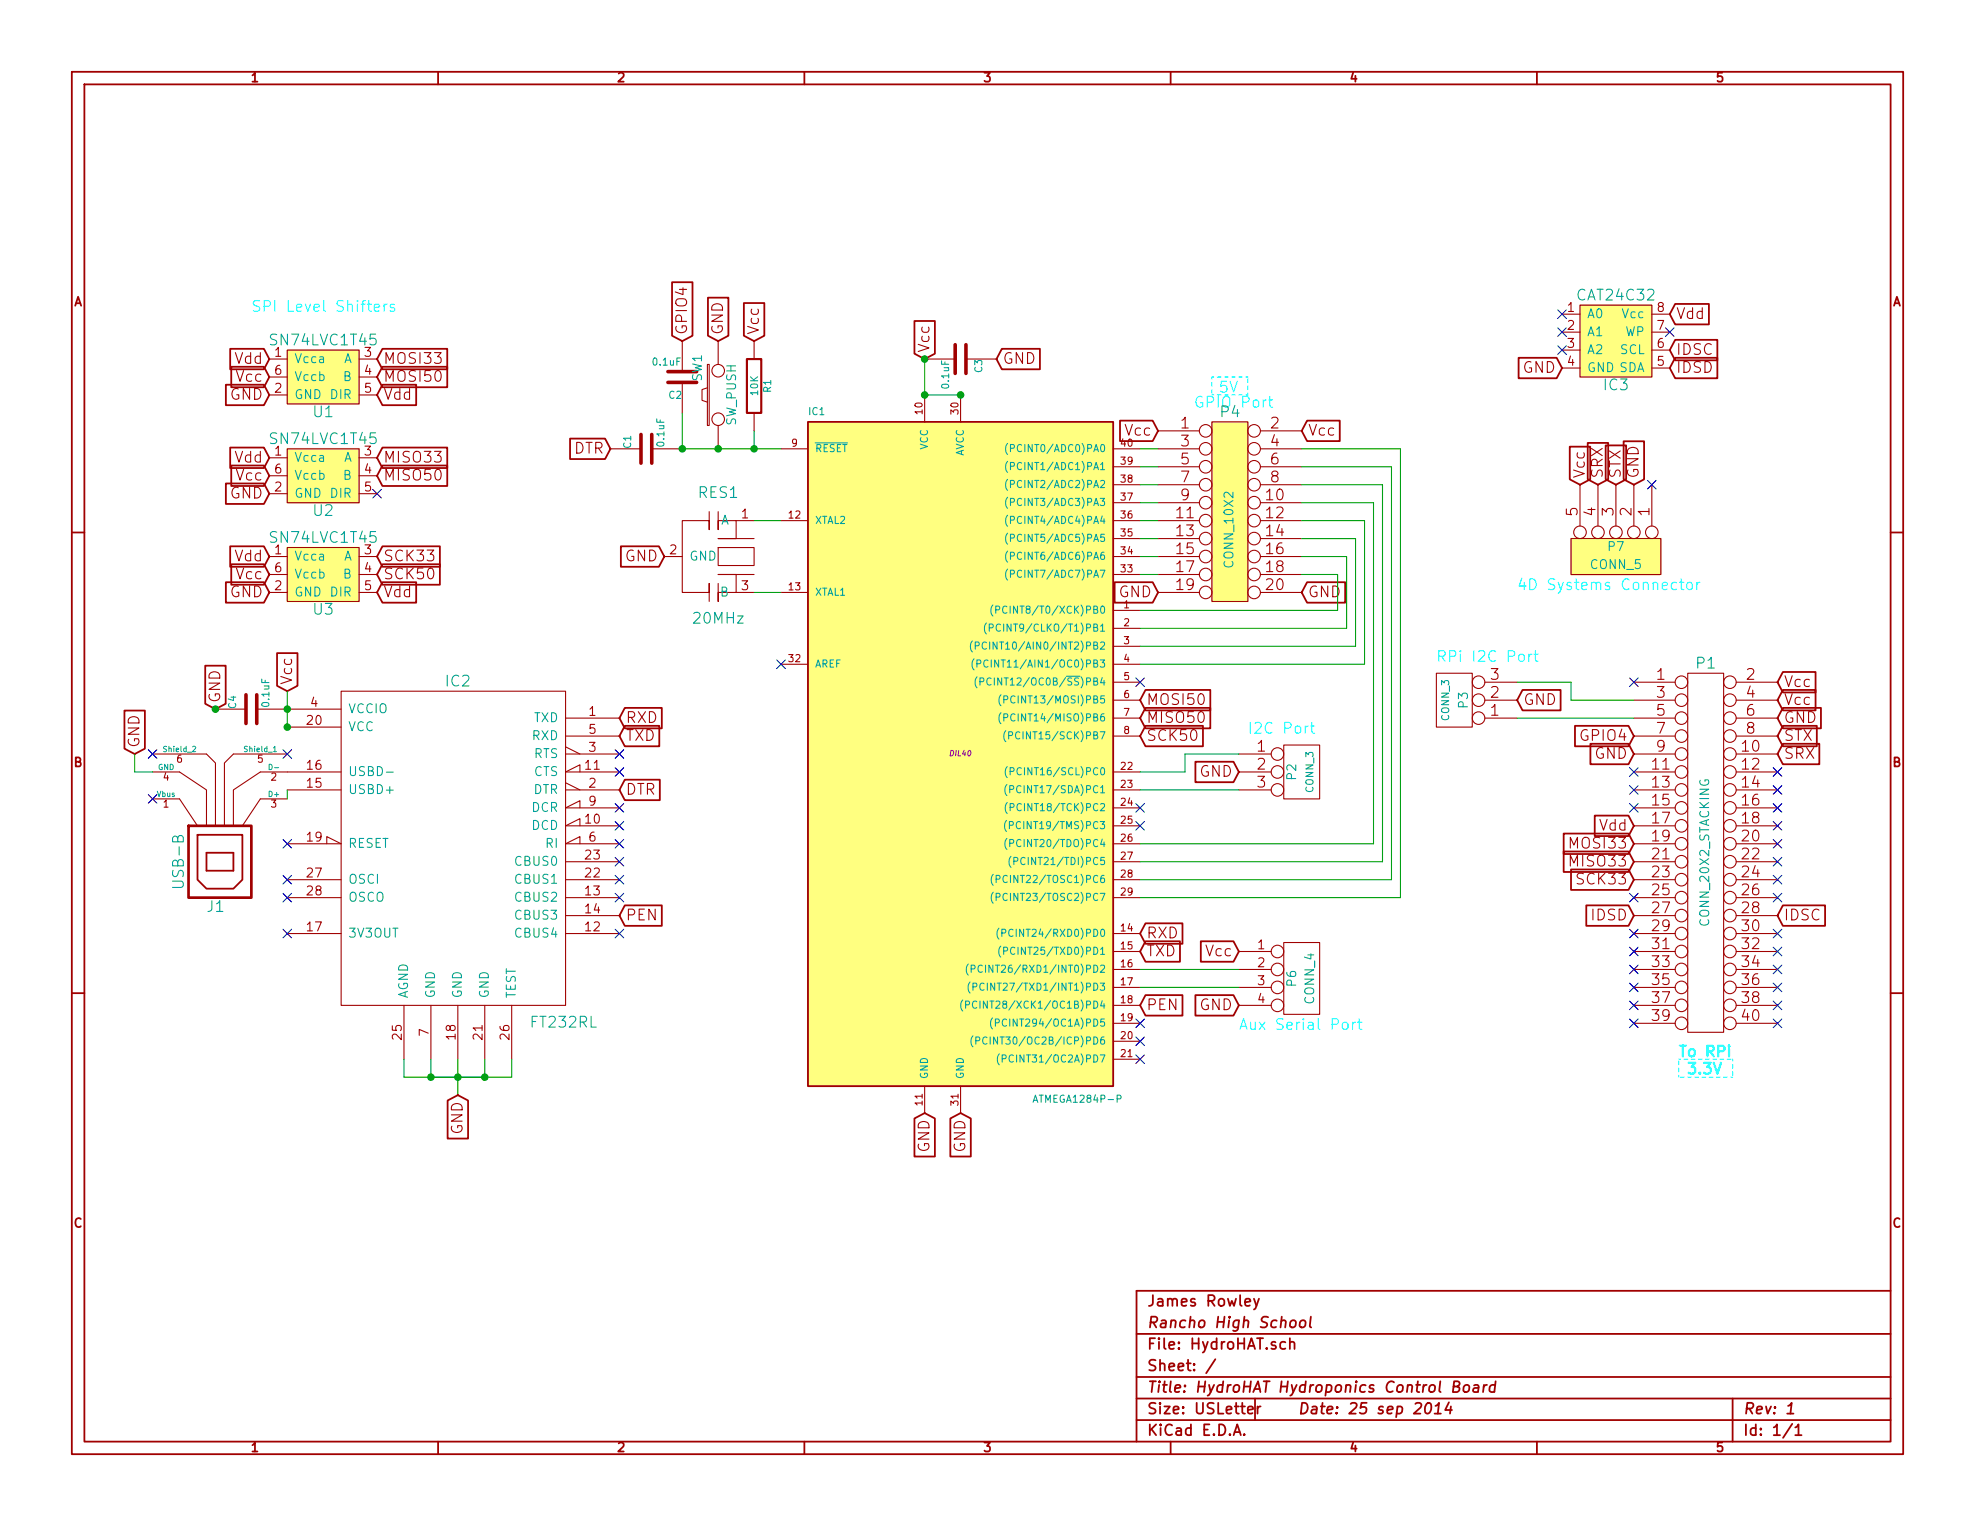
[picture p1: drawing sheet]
EESchema Schematic File Version 2
LIBS:power
LIBS:device
LIBS:transistors
LIBS:conn
LIBS:linear
LIBS:regul
LIBS:74xx
LIBS:cmos4000
LIBS:adc-dac
LIBS:memory
LIBS:xilinx
LIBS:special
LIBS:microcontrollers
LIBS:dsp
LIBS:microchip
LIBS:analog_switches
LIBS:motorola
LIBS:texas
LIBS:intel
LIBS:audio
LIBS:interface
LIBS:digital-audio
LIBS:philips
LIBS:display
LIBS:cypress
LIBS:siliconi
LIBS:opto
LIBS:atmel
LIBS:contrib
LIBS:valves
LIBS:HydroHAT-cache
EELAYER 27 0
EELAYER END
$Descr USLetter 11000 8500
encoding utf-8
Sheet 1 1
Title "HydroHAT Hydroponics Control Board"
Date "25 sep 2014"
Rev "1"
Comp "Rancho High School"
Comment1 "James Rowley"
Comment2 ""
Comment3 ""
Comment4 ""
$EndDescr
$Comp
L ATMEGA1284P-P IC1
U 1 1
P 5350 4200
F 0 "IC1" H 4500 6080 40  0000 L BNN
F 1 "ATMEGA1284P-P" H 5750 2250 40  0000 L BNN
F 2 "DIL40" H 5350 4200 30  0000 C CIN
F 3 "http://www.atmel.com/Images/Atmel-8272-8-bit-AVR-microcontroller-ATmega164A_PA-324A_PA-644A_PA-1284_P_datasheet.pdf" H 5350 4200 60  0001 C CNN
F 4 "Atmel" H 5350 4200 60  0001 C CNN "MFG Name"
F 5 "ATMEGA1284P-PU" H 5350 4200 60  0001 C CNN "MFG Part Num"
F 6 "ATMEGA1284P-PU-ND" H 5350 4200 60  0001 C CNN "Distrib PN"
F 7 "http://www.digikey.com/short/77d19w" H 5350 4200 60  0001 C CNN "Distrib Link"
	1    5350 4200
	1    0    0    -1  
$EndComp
$Comp
L CONN_20X2 P1
U 1 1
P 9500 4750
F 0 "P1" H 9500 5800 60  0000 C CNN
F 1 "CONN_20X2_STACKING" V 9500 4750 50  0000 C CNN
F 2 "" H 9500 4750 60  0000 C CNN
F 3 "http://harwin.com/includes/pdfs/M20-610.pdf" H 9500 4750 60  0001 C CNN
F 4 "Harwin Inc" H 9500 4750 60  0001 C CNN "MFG Name"
F 5 "M20-6102045" H 9500 4750 60  0001 C CNN "MFG Part Num"
F 6 "952-2219-ND" H 9500 4750 60  0001 C CNN "Distrib PN"
F 7 "http://www.digikey.com/short/7tptq0" H 9500 4750 60  0001 C CNN "Distrib Link"
	1    9500 4750
	1    0    0    -1  
$EndComp
Text Notes 9350 5900 0    60   ~ 12
To RPi\n 3.3V\n\n
Text GLabel 6350 5200 2    60   Input ~ 0
RXD
Text GLabel 6350 5300 2    60   Input ~ 0
TXD
$Comp
L C C1
U 1 1
P 3600 2500
F 0 "C1" H 3600 2600 40  0000 L CNN
F 1 "0.1uF" H 3606 2415 40  0000 L CNN
F 2 "~" H 3638 2350 30  0000 C CNN
F 3 "http://www.avx.com/docs/Catalogs/skycap-sr.pdf" H 3600 2500 60  0001 C CNN
F 4 "AVX Corporation" H 3600 2500 60  0001 C CNN "MFG Name"
F 5 "SR295E104MAR" H 3600 2500 60  0001 C CNN "MFG Part Num"
F 6 "478-5741-ND" H 3600 2500 60  0001 C CNN "Distrib PN"
F 7 "http://www.digikey.com/short/77v1wd" H 3600 2500 60  0001 C CNN "Distrib Link"
	1    3600 2500
	0    -1   -1   0   
$EndComp
$Comp
L R R1
U 1 1
P 4200 2150
F 0 "R1" V 4280 2150 40  0000 C CNN
F 1 "10K" V 4207 2151 40  0000 C CNN
F 2 "~" V 4130 2150 30  0000 C CNN
F 3 "http://www.seielect.com/catalog/SEI-CF_CFM.pdf" H 4200 2150 30  0001 C CNN
F 4 "Stackpole Electronics Inc" H 4200 2150 60  0001 C CNN "MFG Name"
F 5 "CF14JT10K0" H 4200 2150 60  0001 C CNN "MFG Part Num"
F 6 "CF14JT10K0CT-ND" H 4200 2150 60  0001 C CNN "Distrib PN"
F 7 "http://www.digikey.com/short/771c4h" H 4200 2150 60  0001 C CNN "Distrib Link"
	1    4200 2150
	1    0    0    -1  
$EndComp
$Comp
L C C2
U 1 1
P 3800 2100
F 0 "C2" H 3800 2200 40  0000 L CNN
F 1 "0.1uF" H 3806 2015 40  0000 L CNN
F 2 "~" H 3838 1950 30  0000 C CNN
F 3 "http://www.avx.com/docs/Catalogs/skycap-sr.pdf" H 3800 2100 60  0001 C CNN
F 4 "AVX Corporation" H 3800 2100 60  0001 C CNN "MFG Name"
F 5 "SR295E104MAR" H 3800 2100 60  0001 C CNN "MFG Part Num"
F 6 "478-5741-ND" H 3800 2100 60  0001 C CNN "Distrib PN"
F 7 "http://www.digikey.com/short/77v1wd" H 3800 2100 60  0001 C CNN "Distrib Link"
	1    3800 2100
	-1   0    0    1   
$EndComp
Text GLabel 3800 1900 1    60   Input ~ 0
GPIO4
Text GLabel 3400 2500 0    60   Input ~ 0
DTR
Text GLabel 4200 1900 1    60   Input ~ 0
Vcc
$Comp
L SW_PUSH SW1
U 1 1
P 4000 2200
F 0 "SW1" H 4150 2310 50  0000 C CNN
F 1 "SW_PUSH" H 4000 2120 50  0000 C CNN
F 2 "~" H 4000 2200 60  0000 C CNN
F 3 "http://www.te.com/commerce/DocumentDelivery/DDEController?Action=srchrtrv&DocNm=1825910&DocType=Customer+Drawing&DocLang=English" H 4000 2200 60  0001 C CNN
F 4 "TE Connectivity" H 4000 2200 60  0001 C CNN "MFG Name"
F 5 "1825910-6" H 4000 2200 60  0001 C CNN "MFG Part Num"
F 6 "450-1650-ND" H 4000 2200 60  0001 C CNN "Distrib PN"
F 7 "http://www.digikey.com/short/771zv7" H 4000 2200 60  0001 C CNN "Distrib Link"
	1    4000 2200
	0    -1   -1   0   
$EndComp
$Comp
L RESONATOR_C RES1
U 1 1
P 4000 3100
F 0 "RES1" H 4000 3450 60  0000 C CNN
F 1 "20MHz" H 4000 2750 60  0000 C CNN
F 2 "" H 4000 3500 60  0000 C CNN
F 3 "http://www.murata.com/~/media/webrenewal/support/library/catalog/products/timingdevice/ceralock/p16e.ashx" H 4000 3500 60  0001 C CNN
F 4 "Murata Electronics North America" H 4000 3100 60  0001 C CNN "MFG Name"
F 5 "CSTLS20M0X53-B0" H 4000 3100 60  0001 C CNN "MFG Part Num"
F 6 "490-1215-ND" H 4000 3100 60  0001 C CNN "Distrib PN"
F 7 "490-1215-ND" H 4000 3100 60  0001 C CNN "Distrib Link"
	1    4000 3100
	1    0    0    -1  
$EndComp
Text GLabel 3700 3100 0    60   Input ~ 0
GND
Text GLabel 4000 1900 1    60   Input ~ 0
GND
Text GLabel 5150 6200 3    60   Input ~ 0
GND
Text GLabel 5350 6200 3    60   Input ~ 0
GND
NoConn ~ 6350 4600
NoConn ~ 6350 4500
NoConn ~ 6350 3800
NoConn ~ 6350 5900
NoConn ~ 6350 5800
NoConn ~ 6350 5700
$Comp
L CONN_4 P6
U 1 1
P 7250 5450
F 0 "P6" V 7200 5450 50  0000 C CNN
F 1 "CONN_4" V 7300 5450 50  0000 C CNN
F 2 "" H 7250 5450 60  0000 C CNN
F 3 "http://www.te.com/commerce/DocumentDelivery/DDEController?Action=srchrtrv&DocNm=640456&DocType=Customer+Drawing&DocLang=English" H 7250 5450 60  0001 C CNN
F 4 "TE Connectivity" H 7250 5450 60  0001 C CNN "MFG Name"
F 5 "640456-4" H 7250 5450 60  0001 C CNN "MFG Part Num"
F 6 "A1922-ND" H 7250 5450 60  0001 C CNN "Distrib PN"
F 7 "http://www.digikey.com/short/7t32pm" H 7250 5450 60  0001 C CNN "Distrib Link"
	1    7250 5450
	1    0    0    -1  
$EndComp
Text GLabel 6900 5300 0    60   Input ~ 0
Vcc
Text GLabel 6900 5600 0    60   Input ~ 0
GND
Text Notes 6900 5750 0    60   ~ 0
Aux Serial Port
Text Notes 6650 2200 0    60   ~ 0
   5V\nGPIO Port
Text Notes 6950 4100 0    60   ~ 0
I2C Port
Text GLabel 6350 3900 2    60   Input ~ 0
MOSI50
Text GLabel 6350 4000 2    60   Input ~ 0
MISO50
Text GLabel 6350 4100 2    60   Input ~ 0
SCK50
$Comp
L C C3
U 1 1
P 5350 2000
F 0 "C3" H 5350 2100 40  0000 L CNN
F 1 "0.1uF" H 5356 1915 40  0000 L CNN
F 2 "~" H 5388 1850 30  0000 C CNN
F 3 "http://www.avx.com/docs/Catalogs/skycap-sr.pdf" H 5350 2000 60  0001 C CNN
F 4 "AVX Corporation" H 5350 2000 60  0001 C CNN "MFG Name"
F 5 "SR295E104MAR" H 5350 2000 60  0001 C CNN "MFG Part Num"
F 6 "478-5741-ND" H 5350 2000 60  0001 C CNN "Distrib PN"
F 7 "http://www.digikey.com/short/77v1wd" H 5350 2000 60  0001 C CNN "Distrib Link"
	1    5350 2000
	0    1    1    0   
$EndComp
Text GLabel 5550 2000 2    60   Input ~ 0
GND
Text GLabel 5150 2000 1    60   Input ~ 0
Vcc
Text GLabel 9100 4200 0    60   Input ~ 0
GND
Text GLabel 9900 4000 2    60   Input ~ 0
GND
Text GLabel 9900 3900 2    60   Input ~ 0
Vcc
Text GLabel 9900 3800 2    60   Input ~ 0
Vcc
Text GLabel 9100 4100 0    60   Input ~ 0
GPIO4
Text Notes 8000 3700 0    60   ~ 0
RPi I2C Port\n
Text GLabel 9100 4700 0    60   Input ~ 0
MOSI33
Text GLabel 9100 4800 0    60   Input ~ 0
MISO33
Text GLabel 9100 4900 0    60   Input ~ 0
SCK33
Text GLabel 9900 4100 2    60   Input ~ 0
STX
Text GLabel 9900 4200 2    60   Input ~ 0
SRX
Text GLabel 9900 5100 2    60   Input ~ 0
IDSC
Text GLabel 9100 5100 0    60   Input ~ 0
IDSD
NoConn ~ 9100 4300
NoConn ~ 9100 4400
NoConn ~ 9100 4500
NoConn ~ 9100 3800
NoConn ~ 9100 5000
NoConn ~ 9100 5200
NoConn ~ 9100 5300
NoConn ~ 9100 5400
NoConn ~ 9100 5500
NoConn ~ 9100 5600
NoConn ~ 9100 5700
NoConn ~ 9900 5700
NoConn ~ 9900 5600
NoConn ~ 9900 5500
NoConn ~ 9900 5400
NoConn ~ 9900 5300
NoConn ~ 9900 4400
NoConn ~ 9900 4700
$Comp
L CONN_10X2 P4
U 1 1
P 6850 2850
F 0 "P4" H 6850 3400 60  0000 C CNN
F 1 "CONN_10X2" V 6850 2750 50  0000 C CNN
F 2 "" H 6850 2850 60  0000 C CNN
F 3 "http://portal.fciconnect.com/Comergent//fci/drawing/67996.pdf" H 6850 2850 60  0001 C CNN
F 4 "FCI" H 6850 2850 60  0001 C CNN "MFG Name"
F 5 "67996-420HLF" H 6850 2850 60  0001 C CNN "MFG Part Num"
F 6 "609-3221-ND" H 6850 2850 60  0001 C CNN "Distrib PN"
F 7 "http://www.digikey.com/short/7tjj84" H 6850 2850 60  0001 C CNN "Distrib Link"
	1    6850 2850
	1    0    0    -1  
$EndComp
Text GLabel 6450 3300 0    60   Input ~ 0
GND
Text GLabel 6450 2400 0    60   Input ~ 0
Vcc
Text GLabel 7250 2400 2    60   Input ~ 0
Vcc
Text GLabel 7250 3300 2    60   Input ~ 0
GND
$Comp
L CONN_3 P2
U 1 1
P 7250 4300
F 0 "P2" V 7200 4300 50  0000 C CNN
F 1 "CONN_3" V 7300 4300 40  0000 C CNN
F 2 "" H 7250 4300 60  0000 C CNN
F 3 "http://www.te.com/commerce/DocumentDelivery/DDEController?Action=srchrtrv&DocNm=640456&DocType=Customer+Drawing&DocLang=English" H 7250 4300 60  0001 C CNN
F 4 "TE Connectivity" H 7250 4300 60  0001 C CNN "MFG Name"
F 5 "640456-3" H 7250 4300 60  0001 C CNN "MFG Part Num"
F 6 "A19470-ND" H 7250 4300 60  0001 C CNN "Distrib PN"
F 7 "http://www.digikey.com/short/7t32b0" H 7250 4300 60  0001 C CNN "Distrib Link"
	1    7250 4300
	1    0    0    -1  
$EndComp
Text GLabel 8450 3900 2    60   Input ~ 0
GND
Text GLabel 6900 4300 0    60   Input ~ 0
GND
Text GLabel 9100 4600 0    60   Input ~ 0
Vdd
NoConn ~ 4350 3700
$Comp
L SN74LVC1T45 U1
U 1 1
P 1800 2100
F 0 "U1" H 1800 1900 60  0000 C CNN
F 1 "SN74LVC1T45" H 1800 2300 60  0000 C CNN
F 2 "" H 1800 2100 60  0000 C CNN
F 3 "http://www.ti.com/lit/ds/symlink/sn74lvc1t45.pdf" H 1800 2100 60  0001 C CNN
F 4 "Texas Instruments" H 1800 2100 60  0001 C CNN "MFG Name"
F 5 "SN74LVC1T45DBVR" H 1800 2100 60  0001 C CNN "MFG Part Num"
F 6 "296-16843-1-ND" H 1800 2100 60  0001 C CNN "Distrib PN"
F 7 "http://www.digikey.com/short/7t7fvf" H 1800 2100 60  0001 C CNN "Distrib Link"
	1    1800 2100
	1    0    0    -1  
$EndComp
Text Notes 1400 1750 0    60   ~ 0
SPI Level Shifters
Text GLabel 2100 2000 2    60   Input ~ 0
MOSI33
Text GLabel 2100 2100 2    60   Input ~ 0
MOSI50
Text GLabel 2100 2550 2    60   Input ~ 0
MISO33
Text GLabel 2100 2650 2    60   Input ~ 0
MISO50
Text GLabel 2100 3100 2    60   Input ~ 0
SCK33
Text GLabel 2100 3200 2    60   Input ~ 0
SCK50
Text GLabel 2100 2200 2    60   Input ~ 0
Vdd
NoConn ~ 2100 2750
Text GLabel 1500 2000 0    60   Input ~ 0
Vdd
Text GLabel 1500 2550 0    60   Input ~ 0
Vdd
Text GLabel 1500 3100 0    60   Input ~ 0
Vdd
Text GLabel 1500 2100 0    60   Input ~ 0
Vcc
Text GLabel 1500 2650 0    60   Input ~ 0
Vcc
Text GLabel 1500 3200 0    60   Input ~ 0
Vcc
Text GLabel 1500 2200 0    60   Input ~ 0
GND
Text GLabel 1500 2750 0    60   Input ~ 0
GND
Text GLabel 1500 3300 0    60   Input ~ 0
GND
Text GLabel 2100 3300 2    60   Input ~ 0
Vdd
$Comp
L SN74LVC1T45 U2
U 1 1
P 1800 2650
F 0 "U2" H 1800 2450 60  0000 C CNN
F 1 "SN74LVC1T45" H 1800 2850 60  0000 C CNN
F 2 "" H 1800 2650 60  0000 C CNN
F 3 "http://www.ti.com/lit/ds/symlink/sn74lvc1t45.pdf" H 1800 2650 60  0001 C CNN
F 4 "Texas Instruments" H 1800 2650 60  0001 C CNN "MFG Name"
F 5 "SN74LVC1T45DBVR" H 1800 2650 60  0001 C CNN "MFG Part Num"
F 6 "296-16843-1-ND" H 1800 2650 60  0001 C CNN "Distrib PN"
F 7 "http://www.digikey.com/short/7t7fvf" H 1800 2650 60  0001 C CNN "Distrib Link"
	1    1800 2650
	1    0    0    -1  
$EndComp
$Comp
L SN74LVC1T45 U3
U 1 1
P 1800 3200
F 0 "U3" H 1800 3000 60  0000 C CNN
F 1 "SN74LVC1T45" H 1800 3400 60  0000 C CNN
F 2 "" H 1800 3200 60  0000 C CNN
F 3 "http://www.ti.com/lit/ds/symlink/sn74lvc1t45.pdf" H 1800 3200 60  0001 C CNN
F 4 "Texas Instruments" H 1800 3200 60  0001 C CNN "MFG Name"
F 5 "SN74LVC1T45DBVR" H 1800 3200 60  0001 C CNN "MFG Part Num"
F 6 "296-16843-1-ND" H 1800 3200 60  0001 C CNN "Distrib PN"
F 7 "http://www.digikey.com/short/7t7fvf" H 1800 3200 60  0001 C CNN "Distrib Link"
	1    1800 3200
	1    0    0    -1  
$EndComp
$Comp
L FT232RL IC2
U 1 1
P 2550 4700
F 0 "IC2" H 2550 5600 60  0000 C CNN
F 1 "FT232RL" H 2950 3700 60  0000 L CNN
F 2 "" H 2550 4700 60  0000 C CNN
F 3 "http://www.ftdichip.com/Support/Documents/DataSheets/ICs/DS_FT232R.pdf" H 2550 4700 60  0001 C CNN
F 4 "FTDI, Future Technology Devices International Ltd" H 2550 4700 60  0001 C CNN "MFG Name"
F 5 "FT232RL-TUBE" H 2550 4700 60  0001 C CNN "MFG Part Num"
F 6 "FT232RL-TUBE-ND" H 2550 4700 60  0001 C CNN "Distrib PN"
F 7 "http://www.digikey.com/short/7t7wj0" H 2550 4700 60  0001 C CNN "Distrib Link"
	1    2550 4700
	1    0    0    -1  
$EndComp
$Comp
L USB J1
U 1 1
P 1250 4650
F 0 "J1" H 1200 5050 60  0000 C CNN
F 1 "USB-B" V 1000 4800 60  0000 C CNN
F 2 "" H 1250 4650 60  0000 C CNN
F 3 "http://harwin.com/includes/pdfs/M701-330442.pdf" H 1250 4650 60  0001 C CNN
F 4 "Harwin Inc" H 1250 4650 60  0001 C CNN "MFG Name"
F 5 "M701-330442" H 1250 4650 60  0001 C CNN "MFG Part Num"
F 6 "952-1767-ND" H 1250 4650 60  0001 C CNN "Distrib PN"
F 7 "http://www.digikey.com/short/7t3f2f" H 1250 4650 60  0001 C CNN "Distrib Link"
	1    1250 4650
	1    0    0    1   
$EndComp
Connection ~ 4200 2500
Wire Wire Line
	3800 2300 3800 2500
Wire Wire Line
	3800 2500 4350 2500
Wire Wire Line
	4200 2500 4200 2400
Wire Wire Line
	4200 2900 4350 2900
Wire Wire Line
	4350 3300 4200 3300
Wire Wire Line
	6350 3400 7450 3400
Wire Wire Line
	7450 3400 7450 3200
Wire Wire Line
	7450 3200 7250 3200
Wire Wire Line
	6350 3500 7500 3500
Wire Wire Line
	7500 3500 7500 3100
Wire Wire Line
	7500 3100 7250 3100
Wire Wire Line
	6350 3600 7550 3600
Wire Wire Line
	7550 3600 7550 3000
Wire Wire Line
	7550 3000 7250 3000
Wire Wire Line
	6350 3700 7600 3700
Wire Wire Line
	7600 3700 7600 2900
Wire Wire Line
	7600 2900 7250 2900
Wire Wire Line
	6350 4700 7650 4700
Wire Wire Line
	7650 4700 7650 2800
Wire Wire Line
	7650 2800 7250 2800
Wire Wire Line
	6350 4800 7700 4800
Wire Wire Line
	7700 4800 7700 2700
Wire Wire Line
	7700 2700 7250 2700
Wire Wire Line
	6350 4900 7750 4900
Wire Wire Line
	7750 4900 7750 2600
Wire Wire Line
	7750 2600 7250 2600
Wire Wire Line
	6350 5000 7800 5000
Wire Wire Line
	7800 5000 7800 2500
Wire Wire Line
	7800 2500 7250 2500
Wire Wire Line
	6350 5400 6900 5400
Wire Wire Line
	6900 5500 6350 5500
Wire Wire Line
	6350 4400 6900 4400
Wire Wire Line
	5150 2000 5150 2200
Wire Wire Line
	8450 4000 9100 4000
Wire Wire Line
	6350 3200 6450 3200
Wire Wire Line
	6450 3100 6350 3100
Wire Wire Line
	6350 3000 6450 3000
Wire Wire Line
	6450 2900 6350 2900
Wire Wire Line
	6350 2800 6450 2800
Wire Wire Line
	6450 2700 6350 2700
Wire Wire Line
	6350 2600 6450 2600
Wire Wire Line
	6450 2500 6350 2500
Wire Notes Line
	9350 5900 9650 5900
Wire Notes Line
	9650 5900 9650 6000
Wire Notes Line
	9650 6000 9350 6000
Wire Notes Line
	9350 6000 9350 5900
Wire Notes Line
	6750 2100 6750 2200
Wire Notes Line
	6750 2200 6950 2200
Wire Notes Line
	6950 2200 6950 2100
Wire Notes Line
	6950 2100 6750 2100
Wire Wire Line
	9100 3900 8750 3900
Wire Wire Line
	8750 3900 8750 3800
Wire Wire Line
	8750 3800 8450 3800
Wire Wire Line
	6350 4300 6600 4300
Wire Wire Line
	6600 4300 6600 4200
Wire Wire Line
	6600 4200 6900 4200
Wire Wire Line
	5150 2200 5350 2200
Wire Wire Line
	1600 4450 1600 4400
Text GLabel 750  4200 1    60   Input ~ 0
GND
Wire Wire Line
	750  4200 750  4300
Wire Wire Line
	750  4300 850  4300
NoConn ~ 850  4450
NoConn ~ 850  4200
NoConn ~ 1600 4200
Text GLabel 1600 3850 1    60   Input ~ 0
Vcc
Wire Wire Line
	2250 5900 2250 6000
Wire Wire Line
	2250 6000 2850 6000
Wire Wire Line
	2850 6000 2850 5900
Wire Wire Line
	2700 5900 2700 6000
Wire Wire Line
	2700 6000 2400 6000
Connection ~ 2400 6000
Wire Wire Line
	2400 6000 2400 5900
Connection ~ 2700 6000
Wire Wire Line
	2550 5900 2550 6100
Connection ~ 2550 6000
Text GLabel 2550 6100 3    60   Input ~ 0
GND
Text GLabel 3450 4400 2    60   Input ~ 0
DTR
Text GLabel 3450 4000 2    60   Input ~ 0
RXD
Text GLabel 3450 4100 2    60   Input ~ 0
TXD
Text GLabel 6350 5600 2    60   Input ~ 0
PEN
Text GLabel 3450 5100 2    60   Input ~ 0
PEN
$Comp
L C C4
U 1 1
P 1400 3950
F 0 "C4" H 1400 4050 40  0000 L CNN
F 1 "0.1uF" H 1406 3865 40  0000 L CNN
F 2 "~" H 1438 3800 30  0000 C CNN
F 3 "http://www.avx.com/docs/Catalogs/skycap-sr.pdf" H 1400 3950 60  0001 C CNN
F 4 "AVX Corporation" H 1400 3950 60  0001 C CNN "MFG Name"
F 5 "SR295E104MAR" H 1400 3950 60  0001 C CNN "MFG Part Num"
F 6 "478-5741-ND" H 1400 3950 60  0001 C CNN "Distrib PN"
F 7 "http://www.digikey.com/short/77v1wd" H 1400 3950 60  0001 C CNN "Distrib Link"
	1    1400 3950
	0    -1   -1   0   
$EndComp
Text GLabel 1200 3950 1    60   Input ~ 0
GND
Wire Wire Line
	1600 3850 1600 4050
Connection ~ 4000 2500
Connection ~ 3800 2500
Connection ~ 1600 3950
Connection ~ 1600 4050
NoConn ~ 1600 4700
NoConn ~ 1600 4900
NoConn ~ 1600 5000
NoConn ~ 1600 5200
NoConn ~ 3450 5200
NoConn ~ 3450 5000
NoConn ~ 3450 4900
NoConn ~ 3450 4800
NoConn ~ 3450 4700
NoConn ~ 3450 4600
NoConn ~ 3450 4500
NoConn ~ 3450 4300
NoConn ~ 3450 4200
Connection ~ 5150 2200
Connection ~ 5350 2200
Connection ~ 5150 2000
Connection ~ 1200 3950
$Comp
L CONN_3 P3
U 1 1
P 8100 3900
F 0 "P3" V 8050 3900 50  0000 C CNN
F 1 "CONN_3" V 8150 3900 40  0000 C CNN
F 2 "" H 8100 3900 60  0000 C CNN
F 3 "http://www.te.com/commerce/DocumentDelivery/DDEController?Action=srchrtrv&DocNm=640456&DocType=Customer+Drawing&DocLang=English" H 8100 3900 60  0001 C CNN
F 4 "TE Connectivity" H 8100 3900 60  0001 C CNN "MFG Name"
F 5 "640456-3" H 8100 3900 60  0001 C CNN "MFG Part Num"
F 6 "A19470-ND" H 8100 3900 60  0001 C CNN "Distrib PN"
F 7 "http://www.digikey.com/short/7t32b0" H 8100 3900 60  0001 C CNN "Distrib Link"
	1    8100 3900
	-1   0    0    1   
$EndComp
$Comp
L CAT24C32 IC3
U 1 1
P 9000 1900
F 0 "IC3" H 9000 1650 60  0000 C CNN
F 1 "CAT24C32" H 9000 2150 60  0000 C CNN
F 2 "" H 9000 1900 60  0000 C CNN
F 3 "http://www.onsemi.com/pub_link/Collateral/CAT24C32-D.PDF" H 9000 1900 60  0001 C CNN
F 4 "ON Semiconductor" H 9000 1900 60  0001 C CNN "MFG Name"
F 5 "CAT24C32LI-G" H 9000 1900 60  0001 C CNN "MFG Part Num"
F 6 "CAT24C32LI-G-ND" H 9000 1900 60  0001 C CNN "Distrib PN"
F 7 "http://www.digikey.com/short/7tj8v2" H 9000 1900 60  0001 C CNN "Distrib Link"
	1    9000 1900
	1    0    0    -1  
$EndComp
NoConn ~ 8700 1750
NoConn ~ 8700 1850
NoConn ~ 8700 1950
NoConn ~ 9300 1850
Text GLabel 9300 1750 2    60   Input ~ 0
Vdd
Text GLabel 8700 2050 0    60   Input ~ 0
GND
Text GLabel 9300 1950 2    60   Input ~ 0
IDSC
Text GLabel 9300 2050 2    60   Input ~ 0
IDSD
$Comp
L CONN_5 P7
U 1 1
P 9000 3100
F 0 "P7" V 8950 3100 50  0000 C CNN
F 1 "CONN_5" V 9050 3100 50  0000 C CNN
F 2 "" H 9000 3100 60  0000 C CNN
F 3 "http://www.te.com/commerce/DocumentDelivery/DDEController?Action=srchrtrv&DocNm=640456&DocType=Customer+Drawing&DocLang=English" H 9000 3100 60  0001 C CNN
F 4 "TE Connectivity" H 9000 3100 60  0001 C CNN "MFG Name"
F 5 "640456-5" H 9000 3100 60  0001 C CNN "MFG Part Num"
F 6 "A19471-ND" H 9000 3100 60  0001 C CNN "Distrib PN"
F 7 "http://www.digikey.com/short/7tj8wn" H 9000 3100 60  0001 C CNN "Distrib Link"
	1    9000 3100
	0    1    1    0   
$EndComp
NoConn ~ 9200 2700
Text GLabel 9100 2700 1    60   Input ~ 0
GND
Text GLabel 8800 2700 1    60   Input ~ 0
Vcc
Text GLabel 9000 2700 1    60   Input ~ 0
STX
Text GLabel 8900 2700 1    60   Input ~ 0
SRX
Text Notes 8450 3300 0    60   ~ 0
4D Systems Connector
NoConn ~ 9900 4300
NoConn ~ 9900 4500
NoConn ~ 9900 4600
NoConn ~ 9900 4800
NoConn ~ 9900 4900
NoConn ~ 9900 5000
NoConn ~ 9900 5200
$EndSCHEMATC
